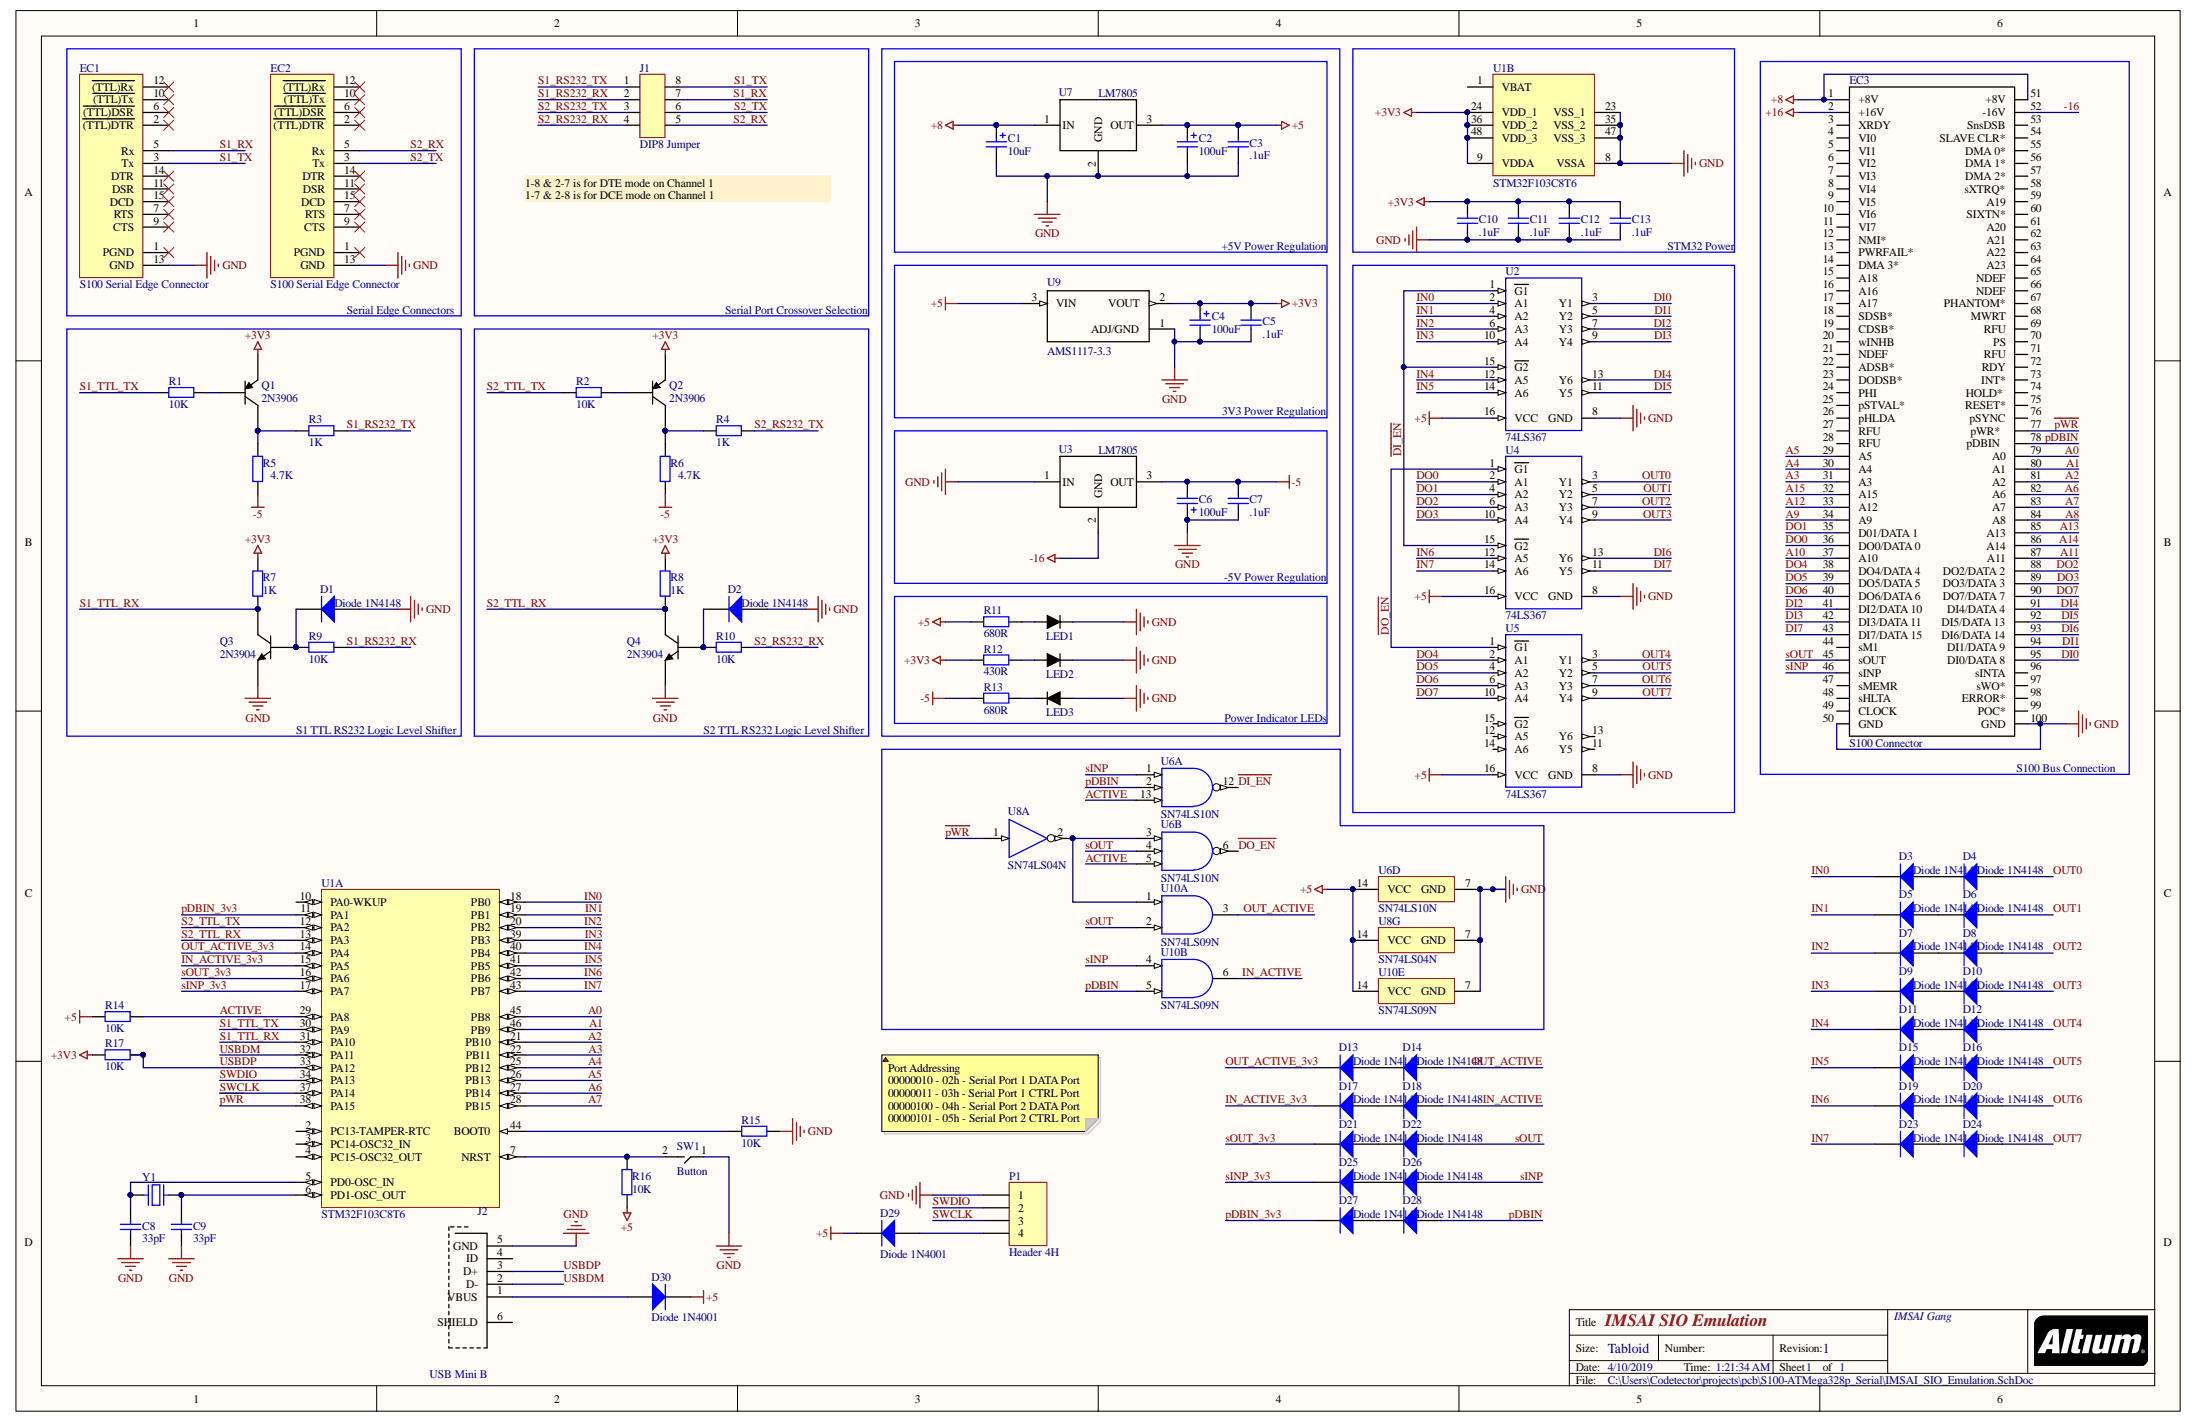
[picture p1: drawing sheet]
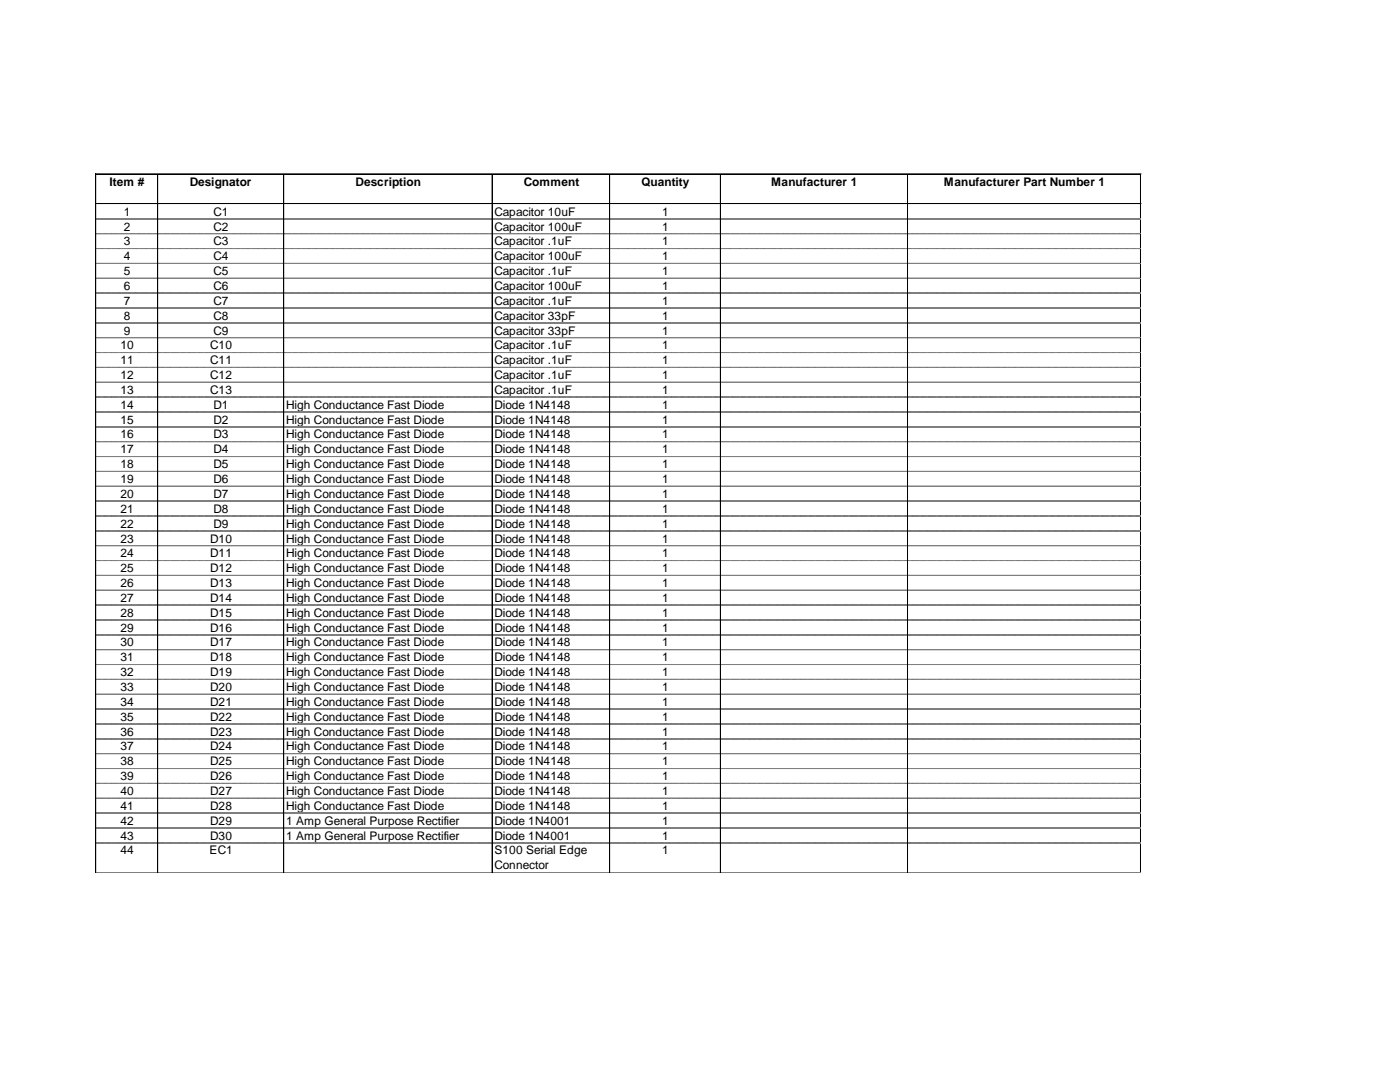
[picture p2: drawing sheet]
# Altium project IMSAI_SIO_Emulation.PrjPcb
1 sheet, 85 parts. Net scope: global (net labels, ports and power ports of the same name join across sheets).
Board file: IMSAI_SIO_Emulation.PcbDoc

## Sheet IMSAI_SIO_Emulation.SchDoc: IMSAI SIO Emulation
size Tabloid; ApprovedBy: 1; CheckedBy: 1; Author: Codetector; CompanyName: Codetector; Engineer: 1; Organization: IMSAI Gang; Revision: 1; SheetNumber: 1; SheetTotal: 1

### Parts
C1  value 10uF  [Cap THT 2.5-5-11]  (hidden comment: Capacitor 10uF)
C2  value 100uF  [CAP THT 2.5-6.5-12]  (hidden comment: Capacitor 100uF)
C3  value .1uF  [CAP THT 2.5x5x5]  (hidden comment: Capacitor .1uF)
C4  value 100uF  [CAP THT 2.5-6.5-12]  (hidden comment: Capacitor 100uF)
C5  value .1uF  [CAP THT 2.5x5x5]  (hidden comment: Capacitor .1uF)
C6  value 100uF  [CAP THT 2.5-6.5-12]  (hidden comment: Capacitor 100uF)
C7  value .1uF  [CAP THT 2.5x5x5]  (hidden comment: Capacitor .1uF)
C8  value 33pF  [Cap THT 2.5-2-4 Ceramic]  (hidden comment: Capacitor 33pF)
C9  value 33pF  [Cap THT 2.5-2-4 Ceramic]  (hidden comment: Capacitor 33pF)
C10  value .1uF  [CAP THT 2.5x5x5]  (hidden comment: Capacitor .1uF)
C11  value .1uF  [CAP THT 2.5x5x5]  (hidden comment: Capacitor .1uF)
C12  value .1uF  [CAP THT 2.5x5x5]  (hidden comment: Capacitor .1uF)
C13  value .1uF  [CAP THT 2.5x5x5]  (hidden comment: Capacitor .1uF)
D1  Diode 1N4148  [DO-35]
D2  Diode 1N4148  [DO-35]
D3  Diode 1N4148  [DO-35]
D4  Diode 1N4148  [DO-35]
D5  Diode 1N4148  [DO-35]
D6  Diode 1N4148  [DO-35]
D7  Diode 1N4148  [DO-35]
D8  Diode 1N4148  [DO-35]
D9  Diode 1N4148  [DO-35]
D10  Diode 1N4148  [DO-35]
D11  Diode 1N4148  [DO-35]
D12  Diode 1N4148  [DO-35]
D13  Diode 1N4148  [DO-35]
D14  Diode 1N4148  [DO-35]
D15  Diode 1N4148  [DO-35]
D16  Diode 1N4148  [DO-35]
D17  Diode 1N4148  [DO-35]
D18  Diode 1N4148  [DO-35]
D19  Diode 1N4148  [DO-35]
D20  Diode 1N4148  [DO-35]
D21  Diode 1N4148  [DO-35]
D22  Diode 1N4148  [DO-35]
D23  Diode 1N4148  [DO-35]
D24  Diode 1N4148  [DO-35]
D25  Diode 1N4148  [DO-35]
D26  Diode 1N4148  [DO-35]
D27  Diode 1N4148  [DO-35]
D28  Diode 1N4148  [DO-35]
D29  Diode 1N4001  [DO-41]
D30  Diode 1N4001  [DO-41]
EC1  S100 Serial Edge Connector  [E26 Edge Connector]
EC2  S100 Serial Edge Connector  [E26 Edge Connector]
EC3  S100 Connector  [S100]
J1  DIP8 Jumper  [DIP8]
J2  USB Mini B  [USB Mini B]
LED1  Generic LED 5mm  [LED 5mm THT]  (value not drawn)
LED2  Generic LED 5mm  [LED 5mm THT]  (value not drawn)
LED3  Generic LED 5mm  [LED 5mm THT]  (value not drawn)
P1  Header 4H  [HDR1X4H]
Q1  2N3906  [TO-92A]
Q2  2N3906  [TO-92A]
Q3  2N3904  [TO-92A]
Q4  2N3904  [TO-92A]
R1  Res2  [AXIAL-0.4]  (value not drawn)
R2  Res2  [AXIAL-0.4]  (value not drawn)
R3  Res2  [AXIAL-0.4]  (value not drawn)
R4  Res2  [AXIAL-0.4]  (value not drawn)
R5  Res2  [AXIAL-0.4]  (value not drawn)
R6  Res2  [AXIAL-0.4]  (value not drawn)
R7  Res2  [AXIAL-0.4]  (value not drawn)
R8  Res2  [AXIAL-0.4]  (value not drawn)
R9  Res2  [AXIAL-0.4]  (value not drawn)
R10  Res2  [AXIAL-0.4]  (value not drawn)
R11  Res2  [AXIAL-0.4]  (value not drawn)
R12  Res2  [AXIAL-0.4]  (value not drawn)
R13  Res2  [AXIAL-0.4]  (value not drawn)
R14  Res2  [AXIAL-0.4]  (value not drawn)
R15  Res2  [AXIAL-0.4]  (value not drawn)
R16  Res2  [AXIAL-0.4]  (value not drawn)
R17  Res2  [AXIAL-0.4]  (value not drawn)
SW1  Button  [SMD_PUSHBUTTON_LCSC]
U1  STM32F103C8T6  [STM-LQFP48_L]  (parts A,B of 2)
U2  74LS367  [DIP16]
U3  LM7805  [TO220]
U4  74LS367  [DIP16]
U5  74LS367  [DIP16]
U6  SN74LS10N  [N0014A]  (parts A,B,D of 4)
U7  LM7805  [TO220]
U8  SN74LS04N  [N0014A]  (parts A,G of 7)
U9  AMS1117-3.3  [TO220]
U10  SN74LS09N  [N0014A]  (parts A,B,E of 5)
Y1  (no value)  [ABRACON ABLS]

### Blocks framed on the sheet
Serial Edge Connectors: EC1 EC2
Power Indicator LEDs: C1-C3 U7
S100 Bus Connection: EC3
+5V Power Regulation: C4 C5 U9
STM32 Power: U2 U4 U5
S1 TTL RS232 Logic Level Shifter: D1 Q1 Q3 R1 R3 R5 R7 R9
3V3 Power Regulation: C6 C7 U3
-5V Power Regulation: LED1-LED3 R11-R13

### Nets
+3V3: C4.1 C5.2 C10.2 C11.2 C12.2 C13.2 Q1.1(E) Q2.1(E) R7.1 R8.1 R12.2 R17.2 U1.9(VDDA) U1.24(VDD_1) U1.36(VDD_2) U1.48(VDD_3) U9.2(VOUT)
+5: C2.1 C3.2 D29.2(K) D30.2(K) R11.2 R14.2 R16.2 U2.16(VCC) U4.16(VCC) U5.16(VCC) U6.14(VCC) U7.3(OUT) U8.14(VCC) U9.3(VIN) U10.14(VCC)
+8: C1.1 EC3.1(+8V) EC3.51(+8V) U7.1(IN)
+16: EC3.2(+16V)
-5: C6.2 C7.1 R5.1 R6.1 R13.2 U3.3(OUT)
-16: EC3.52(-16V) U3.2(GND)
GND: C1.2 C2.2 C3.1 C4.2 C5.1 C6.1 C7.2 C8.1 C9.1 C10.1 C11.1 C12.1 C13.1 D1.1(A) D2.1(A) EC1.13(GND) EC2.13(GND) EC3.50(GND) EC3.100(GND) J2.5(GND) LED1.2(K) LED2.2(K) LED3.1(A) P1.1 Q3.1(E) Q4.1(E) R15.1 SW1.1 U1.8(VSSA) U1.23(VSS_1) U1.35(VSS_2) U1.47(VSS_3) U2.8(GND) U3.1(IN) U4.8(GND) U5.8(GND) U6.7(GND) U7.2(GND) U8.7(GND) U9.1(ADJ/GND) U10.7(GND)
~{DI_EN}: U2.1(~{G1}) U2.15(~{G2}) U4.15(~{G2}) U6.12(1Y)
~{DO_EN}: U4.1(~{G1}) U5.1(~{G1}) U6.6(2Y)
~{pWR}: EC3.77(pWR*) U1.38(PA15) U8.1(1A)
A0: EC3.79(A0) U1.45(PB8)
A1: EC3.80(A1) U1.46(PB9)
A2: EC3.81(A2) U1.21(PB10)
A3: EC3.31(A3) U1.22(PB11)
A4: EC3.30(A4) U1.25(PB12)
A5: EC3.29(A5) U1.26(PB13)
A6: EC3.82(A6) U1.27(PB14)
A7: EC3.83(A7) U1.28(PB15)
A8: EC3.84(A8)
A9: EC3.34(A9)
A10: EC3.37(A10)
A11: EC3.87(A11)
A12: EC3.33(A12)
A13: EC3.85(A13)
A14: EC3.86(A14)
A15: EC3.32(A15)
ACTIVE: R14.1 U1.29(PA8) U6.5(2C) U6.13(1C)
DI0: EC3.95(DI0/DATA_8) U2.3(Y1)
DI1: EC3.94(DI1/DATA_9) U2.5(Y2)
DI2: EC3.41(DI2/DATA_10) U2.7(Y3)
DI3: EC3.42(DI3/DATA_11) U2.9(Y4)
DI4: EC3.91(DI4/DATA_4) U2.13(Y6)
DI5: EC3.92(DI5/DATA_13) U2.11(Y5)
DI6: EC3.93(DI6/DATA_14) U4.13(Y6)
DI7: EC3.43(DI7/DATA_15) U4.11(Y5)
DO0: EC3.36(DO0/DATA_0) U4.2(A1)
DO1: EC3.35(D01/DATA_1) U4.4(A2)
DO2: EC3.88(DO2/DATA_2) U4.6(A3)
DO3: EC3.89(DO3/DATA_3) U4.10(A4)
DO4: EC3.38(DO4/DATA_4) U5.2(A1)
DO5: EC3.39(DO5/DATA_5) U5.4(A2)
DO6: EC3.40(DO6/DATA_6) U5.6(A3)
DO7: EC3.90(DO7/DATA_7) U5.10(A4)
IN0: D3.2(K) U1.18(PB0) U2.2(A1)
IN1: D5.2(K) U1.19(PB1) U2.4(A2)
IN2: D7.2(K) U1.20(PB2) U2.6(A3)
IN3: D9.2(K) U1.39(PB3) U2.10(A4)
IN4: D11.2(K) U1.40(PB4) U2.12(A5)
IN5: D15.2(K) U1.41(PB5) U2.14(A6)
IN6: D19.2(K) U1.42(PB6) U4.12(A5)
IN7: D23.2(K) U1.43(PB7) U4.14(A6)
IN_ACTIVE: D18.1(A) U10.6(2Y)
IN_ACTIVE_3v3: D17.2(K) U1.15(PA5)
OUT0: D4.1(A) U4.3(Y1)
OUT1: D6.1(A) U4.5(Y2)
OUT2: D8.1(A) U4.7(Y3)
OUT3: D10.1(A) U4.9(Y4)
OUT4: D12.1(A) U5.3(Y1)
OUT5: D16.1(A) U5.5(Y2)
OUT6: D20.1(A) U5.7(Y3)
OUT7: D24.1(A) U5.9(Y4)
OUT_ACTIVE: D14.1(A) U10.3(1Y)
OUT_ACTIVE_3v3: D13.2(K) U1.14(PA4)
pDBIN: D28.1(A) EC3.78(pDBIN) U6.2(1B) U10.5(2B)
pDBIN_3v3: D27.2(K) U1.11(PA1)
S1_RS232_RX: J1.2 R9.1
S1_RS232_TX: J1.1 R3.1
S1_RX: EC1.5(Rx) J1.7
S1_TTL_RX: Q3.3(C) R7.2 U1.31(PA10)
S1_TTL_TX: R1.2 U1.30(PA9)
S1_TX: EC1.3(Tx) J1.8
S2_RS232_RX: J1.4 R10.1
S2_RS232_TX: J1.3 R4.1
S2_RX: EC2.5(Rx) J1.5
S2_TTL_RX: Q4.3(C) R8.2 U1.13(PA3)
S2_TTL_TX: R2.2 U1.12(PA2)
S2_TX: EC2.3(Tx) J1.6
sINP: D26.1(A) EC3.46(sINP) U6.1(1A) U10.4(2A)
sINP_3v3: D25.2(K) U1.17(PA7)
sOUT: D22.1(A) EC3.45(sOUT) U6.4(2B) U10.2(1B)
sOUT_3v3: D21.2(K) U1.16(PA6)
SWCLK: P1.3 U1.37(PA14)
SWDIO: P1.2 U1.34(PA13)
USBDM: J2.2(D-) U1.32(PA11)
USBDP: J2.3(D+) R17.1 U1.33(PA12)
NetC8_2: C8.2 U1.5(PD0-OSC_IN) Y1.2
NetC9_2: C9.2 U1.6(PD1-OSC_OUT) Y1.1
NetD1_2: D1.2(K) Q3.2(B) R9.2
NetD2_2: D2.2(K) Q4.2(B) R10.2
NetD3_1: D3.1(A) D4.2(K)
NetD5_1: D5.1(A) D6.2(K)
NetD7_1: D7.1(A) D8.2(K)
NetD9_1: D9.1(A) D10.2(K)
NetD11_1: D11.1(A) D12.2(K)
NetD13_1: D13.1(A) D14.2(K)
NetD15_1: D15.1(A) D16.2(K)
NetD17_1: D17.1(A) D18.2(K)
NetD19_1: D19.1(A) D20.2(K)
NetD21_1: D21.1(A) D22.2(K)
NetD23_1: D23.1(A) D24.2(K)
NetD25_1: D25.1(A) D26.2(K)
NetD27_1: D27.1(A) D28.2(K)
NetD29_1: D29.1(A) P1.4
NetD30_1: D30.1(A) J2.1(VBUS)
NetLED1_1: LED1.1(A) R11.1
NetLED2_1: LED2.1(A) R12.1
NetLED3_2: LED3.2(K) R13.1
NetQ1_2: Q1.2(B) R1.1
NetQ1_3: Q1.3(C) R3.2 R5.2
NetQ2_2: Q2.2(B) R2.1
NetQ2_3: Q2.3(C) R4.2 R6.2
NetR15_2: R15.2 U1.44(BOOT0)
NetR16_1: R16.1 SW1.2 U1.7(NRST)
NetU6_3: U6.3(2A) U8.2(~{1Y}) U10.1(1A)

Not connected (* = marked no-connect by the designer): EC1 1(PGND)* 2(~{(TTL)DTR})* 6(~{(TTL)DSR})* 7(RTS)* 9(CTS)* 10(~{(TTL)Tx})* 11(DSR)* 12(~{(TTL)Rx})* 14(DTR)* 15(DCD)*; EC2 1(PGND)* 2(~{(TTL)DTR})* 6(~{(TTL)DSR})* 7(RTS)* 9(CTS)* 10(~{(TTL)Tx})* 11(DSR)* 12(~{(TTL)Rx})* 14(DTR)* 15(DCD)*; EC3 3(XRDY) 4(VI0) 5(VI1) 6(VI2) 7(VI3) 8(VI4) 9(VI5) 10(VI6) 11(VI7) 12(NMI*) 13(PWRFAIL*) 14(DMA_3*) 15(A18 ) 16(A16  ) 17(A17) 18(SDSB*) 19(CDSB*) 20(wINHB) 21(NDEF) 22(ADSB*) 23(DODSB*) 24(PHI) 25(pSTVAL*) 26(pHLDA) 27(RFU) 28(RFU) 44(sM1) 47(sMEMR) 48(sHLTA) 49(CLOCK ) 53(SnsDSB) 54(SLAVE_CLR*) 55(DMA_0*) 56(DMA_1*) 57(DMA_2*) 58(sXTRQ*) 59(A19) 60(SIXTN*) 61(A20) 62(A21) 63(A22) 64(A23) 65(NDEF) 66(NDEF) 67(PHANTOM*) 68(MWRT) 69(RFU) 70(PS) 71(RFU) 72(RDY) 73(INT*) 74(HOLD* ) 75(RESET*) 76(pSYNC) 96(sINTA) 97(sWO*) 98(ERROR*) 99(POC*); J2 4(ID) 6(SHIELD); U1 1(VBAT) 2(PC13-TAMPER-RTC) 3(PC14-OSC32_IN) 4(PC15-OSC32_OUT) 10(PA0-WKUP); U5 11(Y5) 12(A5) 13(Y6) 14(A6) 15(~{G2})

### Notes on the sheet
- 1-8 & 2-7 is for DTE mode on Channel 1
  1-7 & 2-8 is for DCE mode on Channel 1
- Serial Port Crossover Selection
- S2 TTL RS232 Logic Level Shifter
- Port Addressing
  00000010 - 02h - Serial Port 1 DATA Port
  00000011 - 03h - Serial Port 1 CTRL Port
  00000100 - 04h - Serial Port 2 DATA Port
  00000101 - 05h - Serial Port 2 CTRL Port
